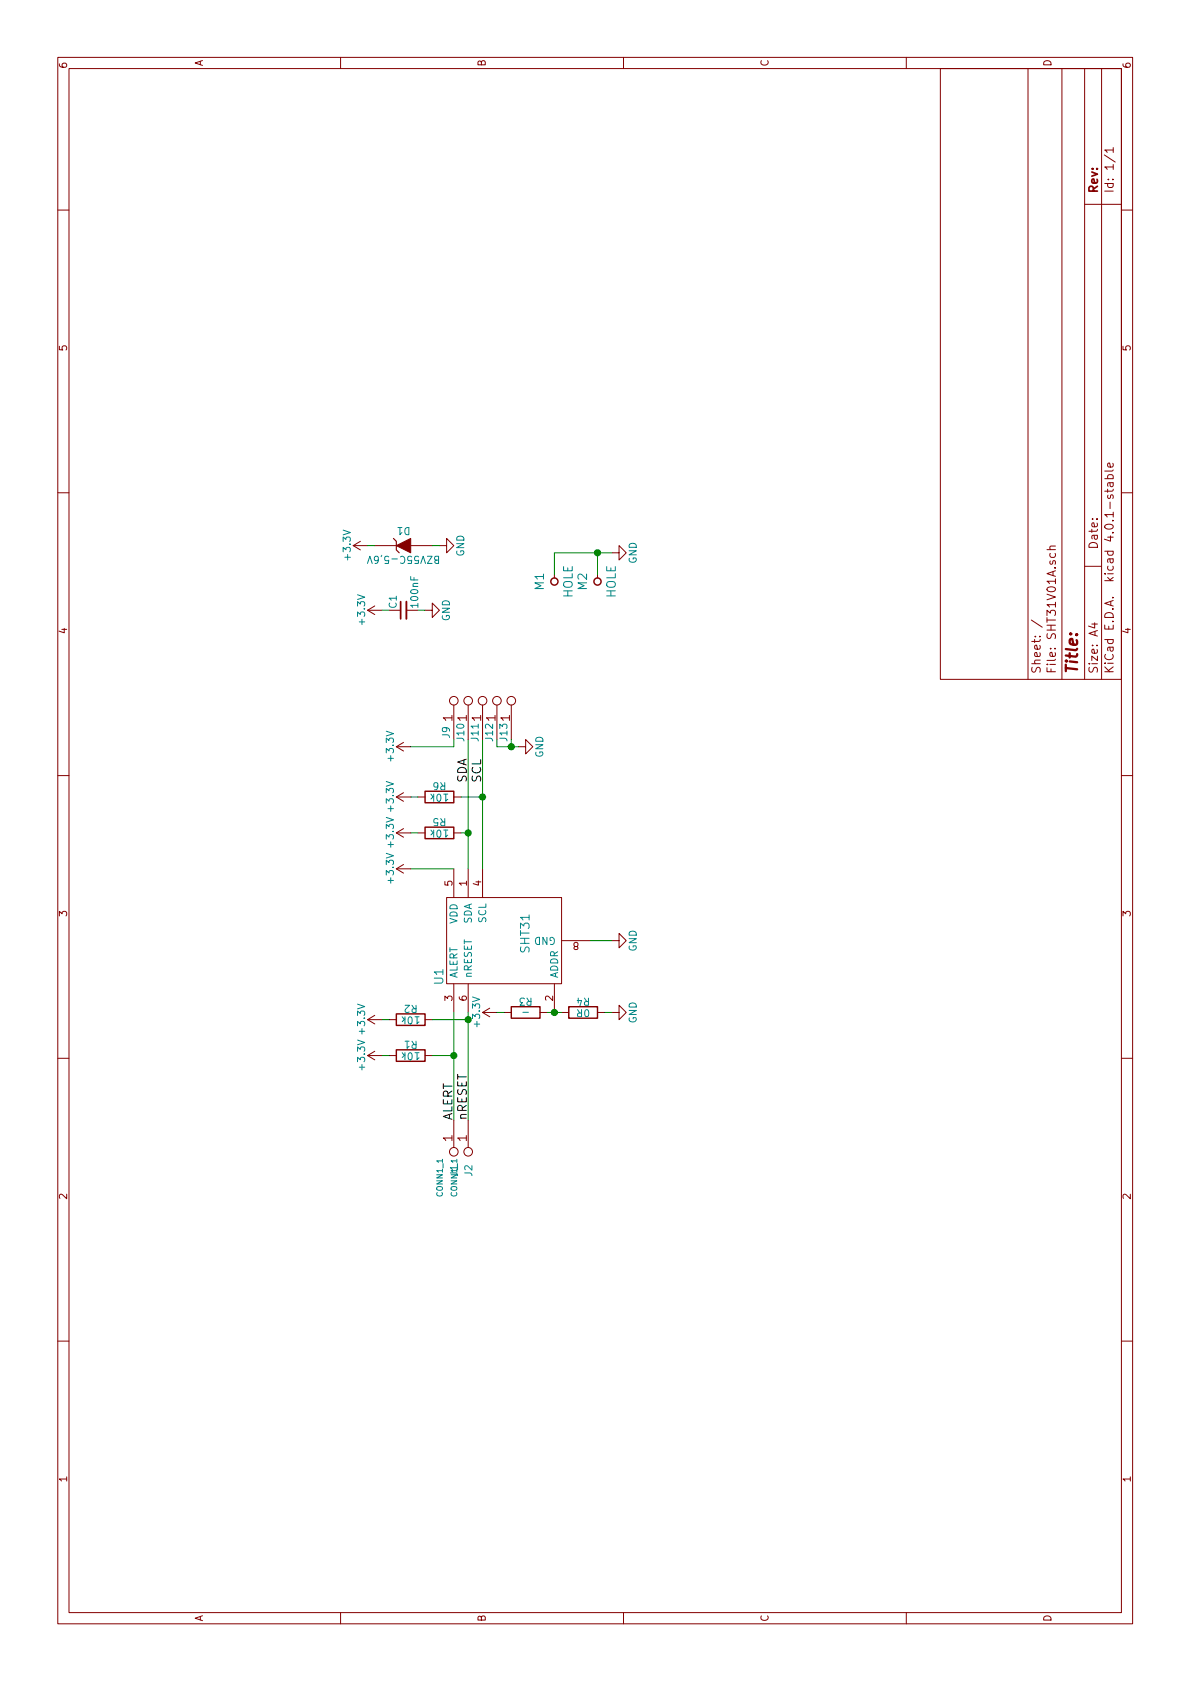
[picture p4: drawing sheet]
<svg xmlns="http://www.w3.org/2000/svg" width="210mm" height="297mm" viewBox="0 0 210 297" stroke-linecap="round" stroke-linejoin="round" font-family="sans-serif">
<g fill="none" stroke="#840000" stroke-width=".18">
<path d="M10.2 10.1h189.8v276.8h-189.8zM12.2 12.1h185.9v272.8h-185.9zM60.2 10.1v2M110.1 10.1v2M160.1 10.1v2M166.1 12.1h32v107.9h-32zM181.6 12.1v107.9M187.6 12.1v107.9M191.6 12.1v107.9M194.6 12.1v107.9M10.2 37.1h2M191.6 36.1h6.5"/>
<path d="M195 27.4l2 1.2M196.6 26.5h-1.5l.5 .4M196.6 26.1v.8M198.1 37.1h1.9M10.2 87.1h2M62.4 96.4h2.5M62.4 96.4l1.3 .8M63.7 95.6l-1.3 .8M66.2 96.4h3.8M72.5 96.4h3.8M77.6 96.4h1.3v-1.3l1.3 1.3-1.3 1.3v-1.3M108.1 97.7h1.2v-1.3l1.3 1.3-1.3 1.2v-1.2"/>
<path d="M184.9 97.1h1.5M185.5 97.8l-.1 .4 .3 .3 .6-.1 .1-.2-.1-.4M186.4 96.5h-.9l-.1 .4 .2 .2M195.1 84.6h1.5M195.6 86.4v.6M195.7 87.5a.37 .37 0 0 0 .1 .6l.3-.1 .1-.5 .1-.1 .3 .2-.1 .5M195.7 84.6l-.1-.5 .3-.2 .6 .1v.6M196 85.3l.1 .5 .2 .2 .3-.2-.1-.5M196.5 81.9l.1 .4-.2 .2-.7-.1v-.5l.3-.1 .1 .7M196.6 86.4l-.2 .4h-1.3M196.6 85.3h-.9v.6M196.6 83l-.2 .2h-1.3"/>
<path d="M198.1 87.1h1.9M64.9 107.8h2.6M64.9 107.8l1.3 .8M66.2 107.1l-1.3 .7M71.8 107.8h2M75.1 107.8h1.2v-1.2l1.3 1.2-1.3 1.3v-1.3M97.9 101.5v.6M105.5 101.5v.6M182.2 109.5l1.9 1.3M191.6 100.1h3M192.8 110.3h1M193.3 110v1l-1-.4"/>
<path d="M10.2 137h2M70 131.9l1.3 .8M70 131.9h2.5M71.3 131.2l-1.3 .7M80.2 124.6v6.1M82.7 124.6v6.1M85.2 124.6v6.1M87.8 124.6v6.1M90.3 124.6v6.1M91.6 131.9h1.2v-1.2l1.3 1.2-1.3 1.3v-1.3M198.1 137h1.9M70 147.2h2.5"/>
<path d="M70 140.8h2.5M70 140.8l1.3 .8M70 153.5l1.3 .8M70 153.5h2.5M70 147.2l1.3 .7M71.3 140.1l-1.3 .7M71.3 152.7l-1.3 .8M71.3 146.4l-1.3 .8M73.8 147.2h1.3M73.8 140.8h1.3M78.9 158.6h20.3v15.2h-20.3zM80.2 153.5v5.1"/>
<path d="M80.2 147.2h1.2M80.2 140.8h1.2M82.7 153.5v5.1M85.2 153.5v5.1M66.2 179.4l-1.3 .8M80.2 173.8v5.1M82.7 173.8v5.1M85.2 178.9h2.6M85.2 178.9l1.3 .7M86.5 178.1l-1.3 .8M89 178.9h1.3M95.4 178.9h1.2"/>
<path d="M97.9 173.8v5.1M99.2 166.2h5.1M99.2 178.9h1.3M105.5 178.9h1.3M108.1 178.9h1.2v-1.3l1.3 1.3-1.3 1.3v-1.3M108.1 166.2h1.2v-1.3l1.3 1.3-1.3 1.3v-1.3M10.2 187h2M64.9 186.5h2.6M64.9 180.2h2.6M64.9 180.2l1.3 .7M64.9 186.5l1.3 .8M66.2 185.7l-1.3 .8"/>
<path d="M68.7 186.5h1.3M68.7 180.2h1.3M75.1 186.5h1.2M75.1 180.2h1.2M80.2 197.9v4.8M82.7 197.9v4.8M198.1 187h1.9M10.2 237h2M198.1 237h1.9M60.2 284.9v2M110.1 284.9v2M160.1 284.9v2"/>
<circle cx="80.2" cy="123.8" r=".76"/>
<circle cx="82.7" cy="123.8" r=".76"/>
<circle cx="85.2" cy="123.8" r=".76"/>
<circle cx="87.8" cy="123.8" r=".76"/>
<circle cx="90.3" cy="123.8" r=".76"/>
<circle cx="80.2" cy="203.5" r=".76"/>
<circle cx="82.7" cy="203.5" r=".76"/>
</g>
<g fill="none" stroke="#840000" stroke-width=".25">
<path d="M75.1 139.8h5.1v2h-5.1zM75.1 146.1h5.1v2.1h-5.1zM70 179.1h5.1v2.1h-5.1zM90.3 177.9h5.1v2h-5.1zM100.5 177.9h5v2h-5zM70 185.5h5.1v2h-5.1z"/>
<circle cx="97.9" cy="102.7" r=".63"/>
<circle cx="105.5" cy="102.7" r=".63"/>
</g>
<g fill="none" stroke="#008400" stroke-width=".18">
<path d="M64.9 96.4h1.3M76.3 96.4h1.3M105.5 97.7v3.8M108.1 97.7h-10.2v3.8M67.5 107.8h1.2M73.8 107.8h1.3M80.2 130.7v1.2h-7.7M82.7 130.7v22.8M85.2 130.7v22.8M87.8 130.7v1.2h3.8M90.3 130.7v1.2M72.5 147.2h1.3"/>
<path d="M72.5 140.8h1.3M72.5 153.5h7.7M81.4 147.2h1.3M81.4 140.8h3.8M80.2 178.9v19M82.7 178.9v19M87.8 178.9h1.2M96.6 178.9h2.6M104.3 166.2h3.8M106.8 178.9h1.3M67.5 186.5h1.2M67.5 180.2h1.2"/>
<path d="M76.3 186.5h3.9M76.3 180.2h6.4"/>
</g>
<g fill="#008400" stroke="#008400" stroke-width=".25">
<circle cx="82.7" cy="147.2" r=".51"/>
<circle cx="85.2" cy="140.8" r=".51"/>
<circle cx="90.3" cy="131.9" r=".51"/>
<circle cx="97.9" cy="178.9" r=".51"/>
<circle cx="82.7" cy="180.2" r=".51"/>
<circle cx="80.2" cy="186.5" r=".51"/>
<circle cx="105.5" cy="97.7" r=".51"/>
</g>
<path d="M71.8 106.3v3" fill="none" stroke="#840000" stroke-width=".33"/>
<path d="M70.8 106.3v3" fill="none" stroke="#840000" stroke-width=".3"/>
<path d="M69.5 95.1l.5 .5v1.6l.5 .5" fill="none" stroke="#840000" stroke-width=".2"/>
<path d="M70 96.4l2.5-1.3v2.6z" fill="#840000" stroke="#840000" stroke-width=".18"/>
<path d="M64.9 99.5l.4-1.2 .4 1.2M77 99l-.2-.3v-.3l.2-.1h.5v1.2l-.6-.1v-.3l.6-.1" fill="none" stroke="#008484" stroke-width=".18"/>
<text font-size="2.8" fill="#840000" x="190.3" y="119" transform="rotate(-90 190.3 119)">Title:</text>
<g font-size="2.1" fill="#840000">
<text x="193.9" y="34.1" transform="rotate(-90 193.9 34.1)">Rev:</text>
<text x="196.7" y="34.1" transform="rotate(-90 196.7 34.1)">Id: 1/1</text>
<text x="193.9" y="97.1" transform="rotate(-90 193.9 97.1)">Date:</text>
<text x="183.8" y="119" transform="rotate(-90 183.8 119)">Sheet: /</text>
<text x="186.5" y="119" transform="rotate(-90 186.5 119)">File: SHT31V01A.sch</text>
<text x="193.9" y="119" transform="rotate(-90 193.9 119)">Size: A4</text>
<text x="196.7" y="119" transform="rotate(-90 196.7 119)">KiCad E.D.A. kicad 4.0.1-stable</text>
<text x="79.9" y="127.4" transform="rotate(-90 79.9 127.4)">1</text>
<text x="82.4" y="127.4" transform="rotate(-90 82.4 127.4)">1</text>
<text x="85" y="127.4" transform="rotate(-90 85 127.4)">1</text>
<text x="87.5" y="127.4" transform="rotate(-90 87.5 127.4)">1</text>
<text x="90" y="127.4" transform="rotate(-90 90 127.4)">1</text>
<text x="79.9" y="201.7" transform="rotate(-90 79.9 201.7)">1</text>
<text x="82.4" y="201.7" transform="rotate(-90 82.4 201.7)">1</text>
</g>
<g font-size="2.1" fill="#008484">
<text x="96.1" y="104.2" transform="rotate(-90 96.1 104.2)">M1</text>
<text x="101.1" y="105.7" transform="rotate(-90 101.1 105.7)">HOLE</text>
<text x="103.7" y="104.2" transform="rotate(-90 103.7 104.2)">M2</text>
<text x="108.8" y="105.7" transform="rotate(-90 108.8 105.7)">HOLE</text>
<text x="78.3" y="173.9" transform="rotate(-90 78.3 173.9)">U1</text>
<text x="93.5" y="168.2" transform="rotate(-90 93.5 168.2)">SHT31</text>
</g>
<g font-size="2.1">
<text x="82.4" y="138.3" transform="rotate(-90 82.4 138.3)">SDA</text>
<text x="85" y="138.3" transform="rotate(-90 85 138.3)">SCL</text>
<text x="79.9" y="197.9" transform="rotate(-90 79.9 197.9)">ALERT</text>
<text x="82.4" y="197.9" transform="rotate(-90 82.4 197.9)">nRESET</text>
</g>
<g font-size="1.8" fill="#840000">
<text x="35.8" y="11.8" transform="rotate(-90 35.8 11.8)">A</text>
<text x="85.8" y="11.8" transform="rotate(-90 85.8 11.8)">B</text>
<text x="135.7" y="11.8" transform="rotate(-90 135.7 11.8)">C</text>
<text x="185.7" y="11.8" transform="rotate(-90 185.7 11.8)">D</text>
<text x="11.8" y="12.1" transform="rotate(-90 11.8 12.1)">6</text>
<text x="199.7" y="12.1" transform="rotate(-90 199.7 12.1)">6</text>
<text x="11.8" y="62.1" transform="rotate(-90 11.8 62.1)">5</text>
<text x="199.7" y="62.1" transform="rotate(-90 199.7 62.1)">5</text>
<text x="11.8" y="112.1" transform="rotate(-90 11.8 112.1)">4</text>
<text x="199.7" y="112.1" transform="rotate(-90 199.7 112.1)">4</text>
<text x="79.9" y="156.5" transform="rotate(-90 79.9 156.5)">5</text>
<text x="82.4" y="156.5" transform="rotate(-90 82.4 156.5)">1</text>
<text x="85" y="156.5" transform="rotate(-90 85 156.5)">4</text>
<text x="11.8" y="162" transform="rotate(-90 11.8 162)">3</text>
<text x="102.2" y="166.4" transform="rotate(-180 102.2 166.4)">8</text>
<text x="199.7" y="162" transform="rotate(-90 199.7 162)">3</text>
<text x="79.9" y="176.8" transform="rotate(-90 79.9 176.8)">3</text>
<text x="82.4" y="176.8" transform="rotate(-90 82.4 176.8)">6</text>
<text x="97.7" y="176.8" transform="rotate(-90 97.7 176.8)">2</text>
<text x="11.8" y="212" transform="rotate(-90 11.8 212)">2</text>
<text x="199.7" y="212" transform="rotate(-90 199.7 212)">2</text>
<text x="11.8" y="261.9" transform="rotate(-90 11.8 261.9)">1</text>
<text x="199.7" y="261.9" transform="rotate(-90 199.7 261.9)">1</text>
<text x="35.8" y="286.5" transform="rotate(-90 35.8 286.5)">A</text>
<text x="85.8" y="286.5" transform="rotate(-90 85.8 286.5)">B</text>
<text x="135.7" y="286.5" transform="rotate(-90 135.7 286.5)">C</text>
<text x="185.7" y="286.5" transform="rotate(-90 185.7 286.5)">D</text>
</g>
<g font-size="1.8" fill="#008484">
<text x="72.4" y="93.2" transform="rotate(-180 72.4 93.2)">D1</text>
<text x="61.9" y="98.7" transform="rotate(-90 61.9 98.7)">+3.3V</text>
<text x="76.8" y="98.2" transform="rotate(-180 76.8 98.2)">BZV55C-5,6V</text>
<text x="82" y="98.4" transform="rotate(-90 82 98.4)">GND</text>
<text x="112.4" y="99.6" transform="rotate(-90 112.4 99.6)">GND</text>
<text x="70.1" y="107.4" transform="rotate(-90 70.1 107.4)">C1</text>
<text x="73.9" y="107.2" transform="rotate(-90 73.9 107.2)">100nF</text>
<text x="64.5" y="110.2" transform="rotate(-90 64.5 110.2)">+3.3V</text>
<text x="79.4" y="109.8" transform="rotate(-90 79.4 109.8)">GND</text>
<text x="79.4" y="130.4" transform="rotate(-90 79.4 130.4)">J9</text>
<text x="82" y="130.9" transform="rotate(-90 82 130.9)">J10</text>
<text x="84.5" y="130.9" transform="rotate(-90 84.5 130.9)">J11</text>
<text x="87.1" y="130.9" transform="rotate(-90 87.1 130.9)">J12</text>
<text x="89.6" y="130.9" transform="rotate(-90 89.6 130.9)">J13</text>
<text x="69.5" y="134.3" transform="rotate(-90 69.5 134.3)">+3.3V</text>
<text x="95.9" y="133.9" transform="rotate(-90 95.9 133.9)">GND</text>
<text x="69.5" y="143.1" transform="rotate(-90 69.5 143.1)">+3.3V</text>
<text x="78.7" y="138.2" transform="rotate(-180 78.7 138.2)">R6</text>
<text x="79.1" y="140.3" transform="rotate(-180 79.1 140.3)">10k</text>
<text x="69.5" y="149.5" transform="rotate(-90 69.5 149.5)">+3.3V</text>
<text x="78.7" y="144.6" transform="rotate(-180 78.7 144.6)">R5</text>
<text x="79.1" y="146.6" transform="rotate(-180 79.1 146.6)">10k</text>
<text x="69.5" y="155.8" transform="rotate(-90 69.5 155.8)">+3.3V</text>
<text x="80.8" y="163.3" transform="rotate(-90 80.8 163.3)">VDD</text>
<text x="83.3" y="163.3" transform="rotate(-90 83.3 163.3)">SDA</text>
<text x="85.9" y="163.1" transform="rotate(-90 85.9 163.1)">SCL</text>
<text x="98.2" y="165.6" transform="rotate(-180 98.2 165.6)">GND</text>
<text x="80.8" y="172.8" transform="rotate(-90 80.8 172.8)">ALERT</text>
<text x="83.3" y="172.8" transform="rotate(-90 83.3 172.8)">nRESET</text>
<text x="98.6" y="172.8" transform="rotate(-90 98.6 172.8)">ADDR</text>
<text x="112.4" y="168.1" transform="rotate(-90 112.4 168.1)">GND</text>
<text x="73.7" y="177.6" transform="rotate(-180 73.7 177.6)">R2</text>
<text x="74" y="179.6" transform="rotate(-180 74 179.6)">10k</text>
<text x="93.1" y="178.3" transform="rotate(-180 93.1 178.3)">-</text>
<text x="94" y="176.3" transform="rotate(-180 94 176.3)">R3</text>
<text x="104.1" y="176.3" transform="rotate(-180 104.1 176.3)">R4</text>
<text x="104.1" y="178.3" transform="rotate(-180 104.1 178.3)">0R</text>
<text x="64.5" y="182.5" transform="rotate(-90 64.5 182.5)">+3.3V</text>
<text x="73.7" y="183.9" transform="rotate(-180 73.7 183.9)">R1</text>
<text x="74" y="185.9" transform="rotate(-180 74 185.9)">10k</text>
<text x="84.8" y="181.2" transform="rotate(-90 84.8 181.2)">+3.3V</text>
<text x="112.4" y="180.8" transform="rotate(-90 112.4 180.8)">GND</text>
<text x="64.5" y="188.8" transform="rotate(-90 64.5 188.8)">+3.3V</text>
<text x="80.9" y="207.8" transform="rotate(-90 80.9 207.8)">J1</text>
<text x="83.4" y="207.8" transform="rotate(-90 83.4 207.8)">J2</text>
</g>
<g font-size="1.4" fill="#008484">
<text x="78.2" y="211.3" transform="rotate(-90 78.2 211.3)">CONN1_1</text>
<text x="80.7" y="211.3" transform="rotate(-90 80.7 211.3)">CONN1_1</text>
</g>
</svg>
